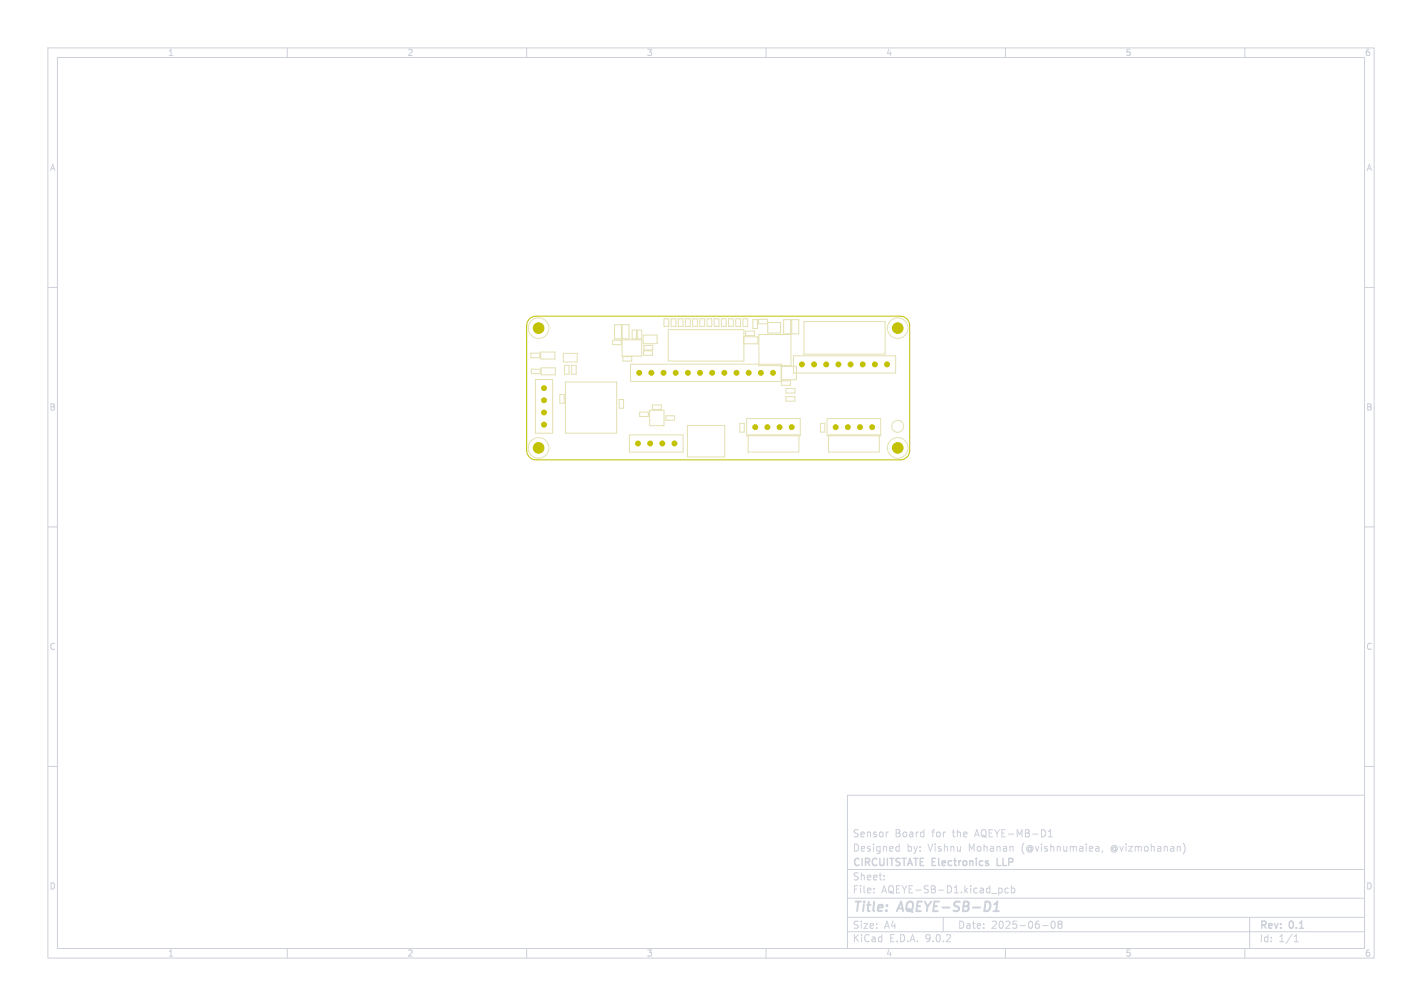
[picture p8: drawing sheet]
<svg xmlns="http://www.w3.org/2000/svg" width="297mm" height="210mm" viewBox="0 0 297 210" stroke-linecap="round" stroke-linejoin="round" font-family="sans-serif">
<g fill="none" stroke="#cdd1da" stroke-width=".21">
<path d="M10 10h277v190h-277zM12 12h273v186h-273zM60 10v2M110 10v2M160 10v2M210 10v2M260 10v2M10 60h2M285 60h2M10 110h2M285 110h2M10 160h2"/>
<path d="M177 166h108v32h-108zM185.5 173.7l-.3 .1M187.4 176.7l.4 .1M187.8 176.2v1.5M187.8 177.6l-.4 .1M219 174.7h.8M219 173.6l.4-.4v1.5M229 176.7h.3l.2 .2v.8M229.5 177.6l-.5 .1M229.5 177.1h-.5M230.3 177.6l-.1 .3M247.1 176a1.72 1.72 0 0 1 0 2.3"/>
<path d="M285 160h2M60 198v2M110 198v2M160 198v2M177 194.5h108M177 191.5h108M177 187.5h108M177 181.5h108M182.5 186.3v.1M182.5 185.5v.1M184.7 183.6v.1M184.7 182.8v.1"/>
<path d="M197 191.5v3M208.7 185.4h.3l.3 .3-.1 .6-.5 .1M210 198v2M210.6 185.5l-.4-.1-.3 .3 .1 .6h.6M211.2 185.5l.5-.1 .3 .3-.2 .6h-.6M211.2 184.9v1.5M217.7 193.2h1.2M219.7 192.4l.2-.1a.8 .8 0 0 1 .5 .7 .8 .8 0 0 1-.5 .8 1 1 0 0 1-.2-1.4zM221.2 192.9l-.2-.2 .2-.4h.3l.3 .3-.3 .3M221.2 192.9l-.2 .3v.5l.2 .1h.3l.3-.3-.1-.4-.2-.2M221.2 192.9h.3M260 198v2"/>
<path d="M261 191.5v6.5M270.3 196.6h.9M270.3 195.5l.4-.4v1.5"/>
</g>
<path d="M207.5 190.2h1.1M207.7 188.8l.6-.6-.2 2" fill="none" stroke="#cdd1da" stroke-width=".4"/>
<path d="M208.3 179.2v1.5h.7" fill="none" stroke="#cdd1da" stroke-width=".3"/>
<g fill="none" stroke="#e3e0b2" stroke-width=".21">
<path d="M110.9 73.7h1.8v1h-1.8zM111 77.1h1.8v.9h-1.8zM111.8 79.2h3.6v11.2h-3.6zM112.9 73.5h3v1.5h-3zM113 76.8h3v1.4h-3zM117.7 73.8h2.9v1.8h-2.9zM117.9 76.3h1v1.8h-1zM118.1 79.7h10.7v10.7h-10.7zM119.4 76.3h.9v1.8h-.9zM127.9 71h1.9v.9h-1.9zM128.4 67.8h1.4v2.9h-1.4zM129.9 67.8h1.5v2.9h-1.5z"/>
<path d="M129.9 70.9h4.1v3.4h-4.1zM130.1 74.4h1.8v1h-1.8zM132 68.9h1v1.8h-1zM133.1 68.9h.9v1.8h-.9zM134.3 69.9h2.9v1.8h-2.9zM134.4 73.2h1.9v1h-1.9zM134.5 72.1h1.8v1h-1.8zM138.7 66.5h1v1.6h-1zM139.6 68.8h15.8v6.6h-15.8zM140.2 66.5h1v1.6h-1zM141.7 66.5h1v1.6h-1zM143.2 66.5h1v1.6h-1z"/>
<path d="M144.7 66.5h1v1.6h-1zM146.2 66.5h1v1.6h-1zM147.7 66.5h1v1.6h-1zM149.2 66.5h1v1.6h-1zM150.7 66.5h1v1.6h-1zM152.2 66.5h1v1.6h-1zM153.7 66.5h1v1.6h-1zM155.2 66.5h1v1.6h-1zM155.3 70.3h3v1.5h-3zM155.7 69.1h1.9v1h-1.9zM157.2 66.7h1v1.9h-1zM158.4 66.7h1.9v.9h-1.9z"/>
<path d="M158.5 69.8h6.7v6.5h-6.7zM160.3 67.3h2.7v2.2h-2.7zM163.1 76.5h3.2v2.8h-3.2zM163.2 79.5h1.9v.9h-1.9v-4.4h-31.5v3.6h31.5M163.7 66.7h1.4v3h-1.4zM165.4 66.7h1.4v3h-1.4zM165.7 74.3h21.4v3.6h-21.4zM167.9 67.1h17v6.8h-17zM116.9 82.4h.9v1.8h-.9zM129.3 83.4h.9v1.8h-.9zM131.5 90.8h11.2v3.6h-11.2zM133.6 86h1.8v1h-1.8z"/>
<path d="M135.7 85.7h3v3.2h-3zM136.3 84.5h1.8v1h-1.8zM139.1 86.8h1.8v.9h-1.8zM143.6 88.8h7.8v6.6h-7.8zM154.5 88.4h.9v1.8h-.9zM155.9 87.4h11.2v3.6h-11.2zM156.3 90.8h10.6v3.6h-10.6zM164.2 82.8h1.8v.9h-1.8zM164.2 81.1h1.8v1h-1.8zM171.4 88.4h.9v1.8h-.9zM172.7 87.4h11.2v3.6h-11.2zM173.1 90.8h10.6v3.6h-10.6z"/>
<circle cx="112.5" cy="68.5" r="2.15"/>
<circle cx="187.5" cy="68.5" r="2.15"/>
<circle cx="112.5" cy="93.5" r="2.15"/>
<circle cx="187.5" cy="93.5" r="2.15"/>
<circle cx="187.5" cy="89" r="1.25"/>
</g>
<g fill="#e3e0b2" stroke="#e3e0b2" stroke-width=".21">
<circle cx="187.5" cy="93.5" r="1.1"/>
<circle cx="187.5" cy="68.5" r="1.1"/>
<circle cx="157.7" cy="89.2" r=".5"/>
<circle cx="160.3" cy="89.2" r=".5"/>
<circle cx="162.8" cy="89.2" r=".5"/>
<circle cx="165.4" cy="89.2" r=".5"/>
<circle cx="112.5" cy="93.5" r="1.1"/>
<circle cx="174.5" cy="89.2" r=".5"/>
<circle cx="177.1" cy="89.2" r=".5"/>
<circle cx="179.6" cy="89.2" r=".5"/>
<circle cx="182.2" cy="89.2" r=".5"/>
<circle cx="112.5" cy="68.5" r="1.1"/>
<circle cx="185.3" cy="76.1" r=".5"/>
<circle cx="182.7" cy="76.1" r=".5"/>
<circle cx="180.2" cy="76.1" r=".5"/>
<circle cx="177.6" cy="76.1" r=".5"/>
<circle cx="175.1" cy="76.1" r=".5"/>
<circle cx="172.6" cy="76.1" r=".5"/>
<circle cx="170" cy="76.1" r=".5"/>
<circle cx="167.5" cy="76.1" r=".5"/>
<circle cx="161.4" cy="77.8" r=".5"/>
<circle cx="158.9" cy="77.8" r=".5"/>
<circle cx="156.4" cy="77.8" r=".5"/>
<circle cx="153.8" cy="77.8" r=".5"/>
<circle cx="151.3" cy="77.8" r=".5"/>
<circle cx="148.7" cy="77.8" r=".5"/>
<circle cx="146.2" cy="77.8" r=".5"/>
<circle cx="143.7" cy="77.8" r=".5"/>
<circle cx="141.1" cy="77.8" r=".5"/>
<circle cx="138.6" cy="77.8" r=".5"/>
<circle cx="136" cy="77.8" r=".5"/>
<circle cx="133.5" cy="77.8" r=".5"/>
<circle cx="140.9" cy="92.6" r=".5"/>
<circle cx="138.3" cy="92.6" r=".5"/>
<circle cx="135.8" cy="92.6" r=".5"/>
<circle cx="133.3" cy="92.6" r=".5"/>
<circle cx="113.6" cy="81" r=".5"/>
<circle cx="113.6" cy="83.6" r=".5"/>
<circle cx="113.6" cy="86.1" r=".5"/>
<circle cx="113.6" cy="88.6" r=".5"/>
</g>
<path d="M110.6 66.6l.6-.4 .8-.2h76a2 2 0 0 1 2 2v26a2 2 0 0 1-2 2h-76a2 2 0 0 1-2-2v-26l.1-.7z" fill="none" stroke="#c2c200" stroke-width=".21"/>
<g fill="#c2c200" stroke="#c2c200" stroke-width=".21">
<circle cx="187.5" cy="93.5" r="1.1"/>
<circle cx="187.5" cy="68.5" r="1.1"/>
<circle cx="157.7" cy="89.2" r=".5"/>
<circle cx="160.3" cy="89.2" r=".5"/>
<circle cx="162.8" cy="89.2" r=".5"/>
<circle cx="165.4" cy="89.2" r=".5"/>
<circle cx="112.5" cy="93.5" r="1.1"/>
<circle cx="174.5" cy="89.2" r=".5"/>
<circle cx="177.1" cy="89.2" r=".5"/>
<circle cx="179.6" cy="89.2" r=".5"/>
<circle cx="182.2" cy="89.2" r=".5"/>
<circle cx="112.5" cy="68.5" r="1.1"/>
<circle cx="185.3" cy="76.1" r=".5"/>
<circle cx="182.7" cy="76.1" r=".5"/>
<circle cx="180.2" cy="76.1" r=".5"/>
<circle cx="177.6" cy="76.1" r=".5"/>
<circle cx="175.1" cy="76.1" r=".5"/>
<circle cx="172.6" cy="76.1" r=".5"/>
<circle cx="170" cy="76.1" r=".5"/>
<circle cx="167.5" cy="76.1" r=".5"/>
<circle cx="161.4" cy="77.8" r=".5"/>
<circle cx="158.9" cy="77.8" r=".5"/>
<circle cx="156.4" cy="77.8" r=".5"/>
<circle cx="153.8" cy="77.8" r=".5"/>
<circle cx="151.3" cy="77.8" r=".5"/>
<circle cx="148.7" cy="77.8" r=".5"/>
<circle cx="146.2" cy="77.8" r=".5"/>
<circle cx="143.7" cy="77.8" r=".5"/>
<circle cx="141.1" cy="77.8" r=".5"/>
<circle cx="138.6" cy="77.8" r=".5"/>
<circle cx="136" cy="77.8" r=".5"/>
<circle cx="133.5" cy="77.8" r=".5"/>
<circle cx="140.9" cy="92.6" r=".5"/>
<circle cx="138.3" cy="92.6" r=".5"/>
<circle cx="135.8" cy="92.6" r=".5"/>
<circle cx="133.3" cy="92.6" r=".5"/>
<circle cx="113.6" cy="81" r=".5"/>
<circle cx="113.6" cy="83.6" r=".5"/>
<circle cx="113.6" cy="86.1" r=".5"/>
<circle cx="113.6" cy="88.6" r=".5"/>
</g>
<g font-size="2.8" fill="#cdd1da">
<text x="178" y="190.9">Title:</text>
<text x="187.7" y="190.9">AQEYE-SB-D1</text>
</g>
<g font-size="2.1" fill="#cdd1da">
<text x="178" y="178">Designed</text>
<text x="178" y="175">Sensor</text>
<text x="186.9" y="175">Board</text>
<text x="189.4" y="178">by:</text>
<text x="193.9" y="178">Vishnu</text>
<text x="194.7" y="175">for</text>
<text x="199.1" y="175">the</text>
<text x="202.5" y="178">Mohanan</text>
<text x="203.9" y="175">AQEYE-MB-D1</text>
<text x="213.6" y="178">(@vishnumaiea,</text>
<text x="232.4" y="178">@vizmohanan)</text>
<text x="178" y="184">Sheet:</text>
<text x="178" y="181.2">CIRCUITSTATE Electronics</text>
<text x="208.9" y="181.2">LLP</text>
<text x="178" y="186.7">File:</text>
<text x="184.1" y="186.7">AQEYE-SB-D1.kicad_pcb</text>
<text x="178" y="196.9">KiCad</text>
<text x="178" y="194.1">Size:</text>
<text x="184.7" y="194.1">A4</text>
<text x="185.7" y="196.9">E.D.A.</text>
<text x="193.3" y="196.9">9.0.2</text>
<text x="200" y="194.1">Date:</text>
<text x="207" y="194.1">2025-06-08</text>
<text x="263" y="194.3">Rev:</text>
<text x="263" y="196.9">Id:</text>
<text x="267.1" y="196.9">1/1</text>
<text x="269.4" y="194.3">0.1</text>
</g>
<g font-size="1.8" fill="#cdd1da">
<text x="35" y="11.9">1</text>
<text x="85" y="11.9">2</text>
<text x="135" y="11.9">3</text>
<text x="185" y="11.9">4</text>
<text x="235" y="11.9">5</text>
<text x="285" y="11.9">6</text>
<text x="10.3" y="35.9">A</text>
<text x="285.4" y="35.9">A</text>
<text x="10.3" y="85.9">B</text>
<text x="285.3" y="85.9">B</text>
<text x="10.3" y="135.9">C</text>
<text x="285.3" y="135.9">C</text>
<text x="10.3" y="185.9">D</text>
<text x="285.3" y="185.9">D</text>
<text x="35" y="199.9">1</text>
<text x="85" y="199.9">2</text>
<text x="135" y="199.9">3</text>
<text x="185" y="199.9">4</text>
<text x="235" y="199.9">5</text>
<text x="285" y="199.9">6</text>
</g>
</svg>
